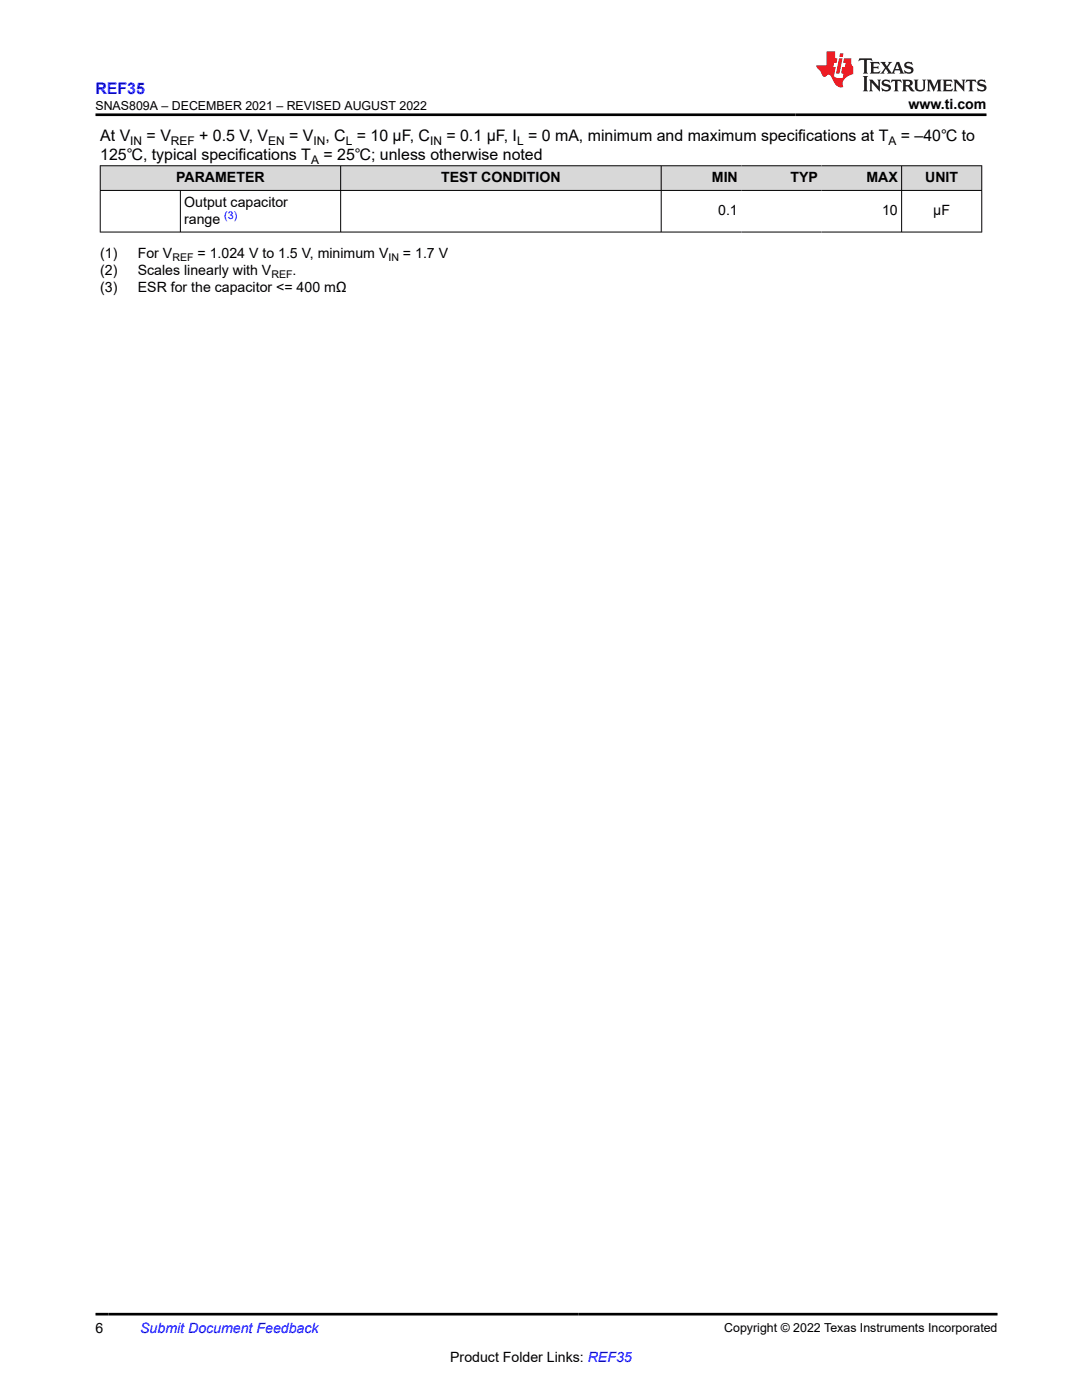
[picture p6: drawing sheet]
<svg xmlns="http://www.w3.org/2000/svg" width="216mm" height="279mm" viewBox="0 0 216 279" stroke-linecap="round" stroke-linejoin="round" font-family="sans-serif">
<g fill="#d8d8d8">
<path d="M20 33.1h175.9v4.9h-175.9z" fill-rule="evenodd"/>
<path d="M20.1 33.1h47.8v4.8h-47.8z" fill-rule="evenodd"/>
<path d="M68 33.1h63.9v4.8h-63.9z" fill-rule="evenodd"/>
<path d="M132 33.1h15.9v4.8h-15.9z" fill-rule="evenodd"/>
<path d="M147.9 33.1h16v4.8h-16z" fill-rule="evenodd"/>
<path d="M163.9 33.1h15.9v4.8h-15.9z" fill-rule="evenodd"/>
<path d="M180 33.1h15.8v4.8h-15.8z" fill-rule="evenodd"/>
</g>
<path d="M19.9 33.1h176.1M19.9 38h176.1M20 33v13.4M36 38v8.4M68 33v13.4M131.9 33v13.4M179.9 33v13.4M195.9 33v13.4M19.9 46.3h176.1" fill="none" stroke="#000" stroke-width=".2"/>
<path d="M171.5 11.6l-.2 .6 .5-.2h.6v.1v2.2l-.2 .4h1l-.2-.4v-2.2v-.1h.5l.6 .2-.2-.6zM173.6 12.4l.2 .3v1.6l-.2 .4h1.9l.1-.6a1.08 1.08 0 0 1-1.3 .2v-.7h.6l.4 .2v-.7l-.4 .2h-.6v-.5l.2-.2a1 1 0 0 1 1 .3l-.1-.5zM175.7 12.4l.9 1.1-1 1.2h.9l-.2-.2 .5-.8 .4 .8-.2 .2h1.6l-.2-.2 .2-.5h.9l.1 .5-.1 .2h.9l-.2-.4-.8-1.9h-.5l-.9 2.1-.9-1.1 .9-1h-.8l.2 .2-.4 .6-.4-.6 .2-.2zM179 12.8l.4 1h-.7zM180.7 12.5a.65 .65 0 0 0-.2 .7 .65 .65 0 0 0 .6 .5l.6 .1 .1 .3a.79 .79 0 0 1-.7 .4 .79 .79 0 0 1-.7-.5l.1 .7 .2-.1a.93 .93 0 0 0 1.1 0 .93 .93 0 0 0 .4-.9 1.46 1.46 0 0 0-1.2-.6l-.1-.3a1.09 1.09 0 0 1 1.2 .2l-.2-.6-.1 .1-.5-.2zM172.2 15.2l.2 .4v2.2l-.2 .4h1l-.2-.4v-2.2l.2-.4zM173.4 15.9l.2 .4v1.5l-.2 .4h.8l-.3-.4 .1-1.3 1.6 1.8v-2l.2-.4h-.7l.1 .2 .1 1.1-1.2-1.3zM176.2 16a.65 .65 0 0 0-.2 .8 .65 .65 0 0 0 .6 .4l.6 .2 .1 .2a.79 .79 0 0 1-.7 .4 .79 .79 0 0 1-.7-.5l.1 .7 .2-.1a.93 .93 0 0 0 1.1 .1 .93 .93 0 0 0 .4-1 1.46 1.46 0 0 0-1.2-.5l-.1-.4a1.09 1.09 0 0 1 1.2 .2l-.1-.6-.2 .1-.5-.1zM177.9 15.9l-.1 .6a.63 .63 0 0 1 .8-.3v1.6l-.3 .4h1l-.2-.4v-1.6a.66 .66 0 0 1 .8 .3l-.1-.6zM180 15.9l.2 .4v1.5l-.2 .4h1l-.2-.2-.1-.7h.5l.1 .2a.79 .79 0 0 0 1.2 .6l-1-.9a.61 .61 0 0 0 .6-.6 .61 .61 0 0 0-.5-.7zM180.8 16.2h.1a.47 .47 0 0 1 .5 .1 .47 .47 0 0 1 .1 .5l-.1 .1-.7 .1zM182.3 15.9l.2 .2a2.27 2.27 0 0 0 .4 2 1.04 1.04 0 0 0 1.7-.7v-1.3l.2-.2h-.8l.2 .4v1.1a.6 .6 0 0 1-.6 .6 .6 .6 0 0 1-.6-.6v-1.1l.3-.4zM184.9 15.9l.2 .4v1.5l-.2 .4h.8l-.3-.4v-1.4l.9 1.9 .9-1.9v1.4l-.3 .4h1l-.2-.4v-1.5l.2-.4h-.8l-.7 1.5-.6-1.5zM188.1 15.9l.2 .4v1.5l-.2 .4h1.9l.1-.6a1.09 1.09 0 0 1-1.3 .2v-.7h.6l.4 .2v-.6l-.4 .2h-.6v-.6l.2-.1a1.01 1.01 0 0 1 1 .3l-.1-.6zM190.2 15.9l.3 .4v1.5l-.3 .4h.8l-.2-.4v-1.3l1.6 1.8v-2l.2-.4h-.7l.2 .2v1.1l-1.2-1.3zM192.8 15.9l-.1 .6a.63 .63 0 0 1 .8-.3v1.6l-.3 .4h1l-.2-.4v-1.6a.66 .66 0 0 1 .8 .3l-.1-.6zM195.2 16a.65 .65 0 0 0-.2 .8 .65 .65 0 0 0 .6 .4l.6 .2 .2 .2a.79 .79 0 0 1-.7 .4 .79 .79 0 0 1-.7-.5l.1 .7 .2-.1a.93 .93 0 0 0 1 .1 .93 .93 0 0 0 .5-1 1.46 1.46 0 0 0-1.3-.5v-.4a1.09 1.09 0 0 1 1.2 .2l-.2-.6-.2 .1-.5-.1z" fill="#231f20"/>
<path d="M164.9 10.3v2.7h-2l.1 .4 .8 1a.95 .95 0 0 0 1 .9 .59 .59 0 0 1 .5-.4 .59 .59 0 0 1 .5 .3l.4 .8a1.59 1.59 0 0 0 2.1 1.4 1.61 1.61 0 0 1 1-2.3l1-.3-.1-1.5a1.59 1.59 0 0 1-.3-1.7h-1.5l-.2 .9h.6l-.2 .9h-.5l-.2 .9v.3l.4 .1-.1 .9h-.7a.73 .73 0 0 1-1-.7l.3-1.5h-.5l.1-.9h.5l.2-.9h-.5v-1.3zM167.4 11.6l-.6 3.1h.7l.6-3.1zM167.6 10.7l-.1 .6h.7l.1-.6z" fill="#ed1c24"/>
<path d="M19.1 22.9h177.8M19.1 262.3h179.9" fill="none" stroke="#000" stroke-width=".53"/>
<text font-size="3.2" fill="#00f" x="19.1" y="18.7">REF35</text>
<g font-size="3.2">
<text x="20" y="28.2">At V</text>
<text x="29.3" y="28.2">= V</text>
<text x="39.8" y="28.2">+ 0.5 V, V</text>
<text x="57.7" y="28.2">= V</text>
<text x="64.9" y="28.2">, C = 10 µF, C</text>
<text x="89.1" y="28.2">= 0.1 µF, I = 0 mA, minimum and maximum specifications at T</text>
<text x="179.8" y="28.2">= –40℃ to</text>
<text x="20" y="32">125℃, typical specifications T</text>
<text x="64.5" y="32">= 25℃; unless otherwise noted</text>
</g>
<g font-size="2.8">
<text x="181.3" y="21.8">www.ti.com</text>
<text x="35.2" y="36.4">PARAMETER</text>
<text x="36.8" y="41.3">Output capacitor</text>
<text x="88" y="36.4">TEST CONDITION</text>
<text x="142" y="36.4">MIN</text>
<text x="157.7" y="36.4">TYP</text>
<text x="172.9" y="36.4">MAX</text>
<text x="184.6" y="36.4">UNIT</text>
<text x="36.8" y="44.7">range</text>
<text x="143.3" y="43">0.1</text>
<text x="176" y="43">10</text>
<text x="186.2" y="43">µF</text>
<text x="20" y="51.5">(1)</text>
<text x="27.5" y="51.5">For V</text>
<text x="39.4" y="51.5">= 1.024 V to 1.5 V, minimum V</text>
<text x="80.4" y="51.5">= 1.7 V</text>
<text x="20" y="54.8">(2)</text>
<text x="20" y="58.2">(3)</text>
<text x="27.5" y="54.8">Scales linearly with V</text>
<text x="27.5" y="58.2">ESR for the capacitor &lt;= 400 mΩ</text>
<text x="58.4" y="54.8">.</text>
<text x="19.1" y="266.1">6</text>
<text x="89.8" y="271.7">Product Folder Links: REF35</text>
</g>
<text font-size="2.8" fill="#00f" x="28" y="266.1">Submit Document Feedback</text>
<g font-size="2.5">
<text x="19.1" y="21.9">SNAS809A – DECEMBER 2021 – REVISED AUGUST 2022</text>
<text x="144.5" y="265.8">Copyright © 2022 Texas Instruments Incorporated</text>
</g>
<g font-size="2.4">
<text x="26" y="28.9">IN</text>
<text x="34.1" y="28.9">REF</text>
<text x="53.5" y="28.9">EN</text>
<text x="62.5" y="28.9">IN</text>
<text x="69" y="28.9">L</text>
<text x="85.8" y="28.9">IN</text>
<text x="103.2" y="28.9">L</text>
<text x="177.3" y="28.9">A</text>
<text x="62.1" y="32.7">A</text>
</g>
<text font-size="2.1" fill="#00f" x="44.8" y="43.7">(3)</text>
<g font-size="2.1">
<text x="34.4" y="52">REF</text>
<text x="77.5" y="52">IN</text>
<text x="54.2" y="55.4">REF</text>
</g>
</svg>
